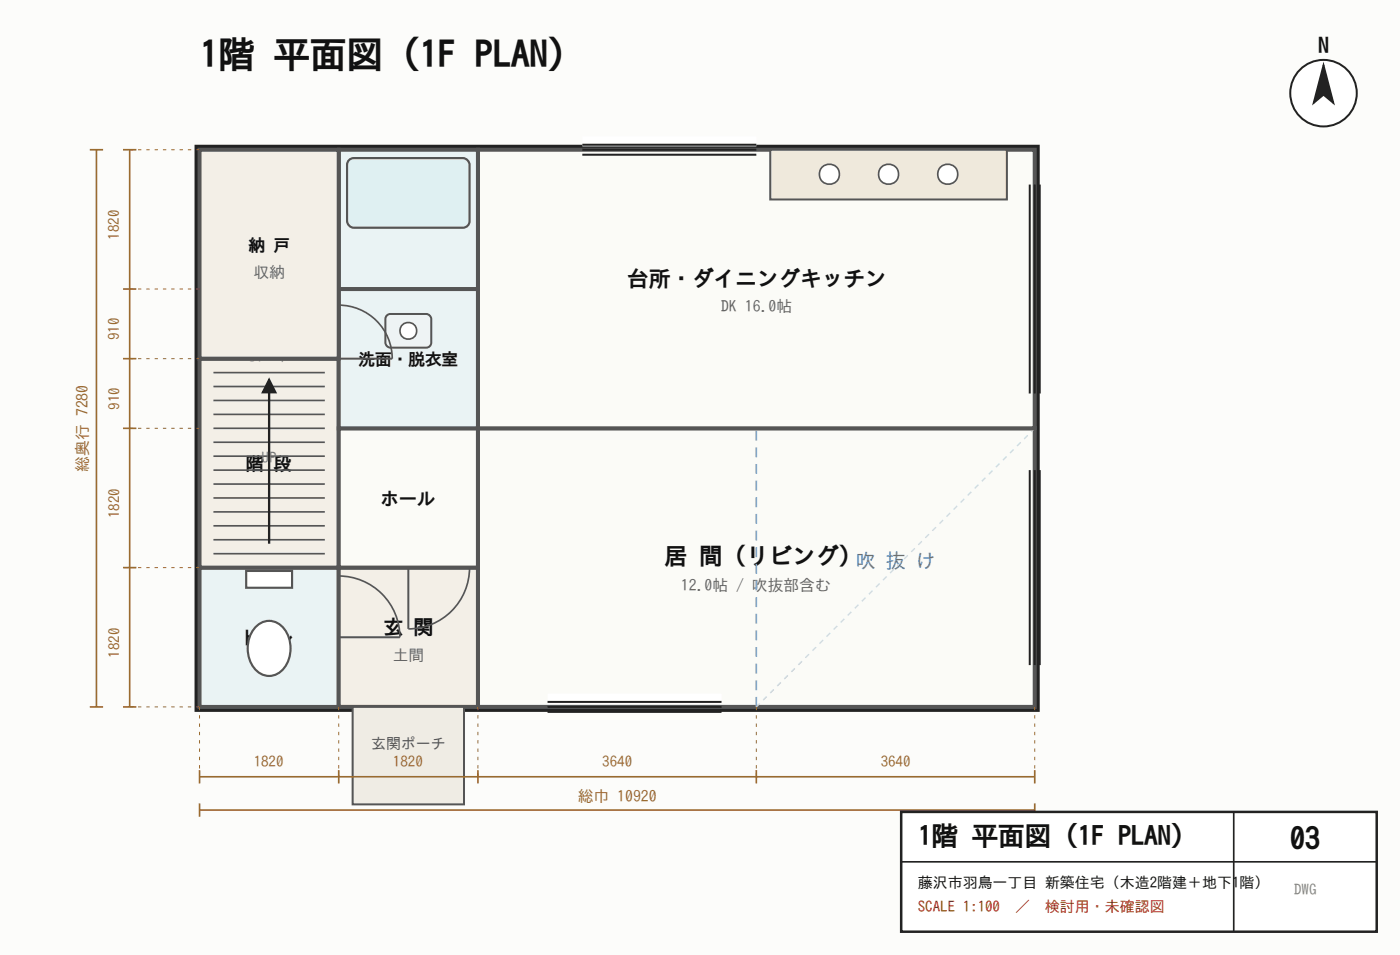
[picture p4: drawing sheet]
<svg xmlns="http://www.w3.org/2000/svg" width="223mm" height="152mm" viewBox="0 0 223 152" stroke-linecap="round" stroke-linejoin="round" font-family="sans-serif">
<path d="M0 0h222.8v151.9h-222.8z" fill="#fcfcfa"/>
<g fill="none" stroke="#e4ddc9" stroke-width=".19">
<path d="M31.7 23.8h133v88.6h-133zM31.7 34.9h133M42.8 23.8v88.6M53.9 23.8v88.6M65 23.8v88.6M76.1 23.8v88.6M87.1 23.8v88.6M98.2 23.8v88.6M109.3 23.8v88.6M120.4 23.8v88.6M131.4 23.8v88.6M142.5 23.8v88.6"/>
<path d="M153.6 23.8v88.6M31.7 57h133M31.7 46h133M31.7 79.2h133M31.7 68.1h133M31.7 90.3h133M31.7 101.3h133"/>
</g>
<path d="M31.7 23.8h133v88.6h-133z" fill="#f6efe2" stroke="#222" stroke-width="1.6" stroke-linecap="butt"/>
<path d="M76.1 68.1h88.6v44.3h-88.6z" fill="#fbfbf7" stroke="#555" stroke-width=".63" stroke-linecap="butt"/>
<path d="M120.4 112.4v-44.3" fill="none" stroke="#7aa6cf" stroke-width=".26" stroke-dasharray="1.6 1.1" stroke-linecap="butt"/>
<path d="M164.7 68.1l-44.3 44.3z" fill="#000" stroke="#bcd3e6" stroke-width=".21" stroke-dasharray=".8 .8" stroke-linecap="butt"/>
<path d="M76.1 23.8h88.6v44.3h-88.6z" fill="#fbfbf7" stroke="#555" stroke-width=".63" stroke-linecap="butt"/>
<path d="M122.6 23.8h37.6v7.9h-37.6z" fill="#efe9dc" stroke="#555" stroke-width=".32"/>
<g fill="#fff" stroke="#555" stroke-width=".26">
<circle cx="132" cy="27.7" r="1.6"/>
<circle cx="141.4" cy="27.7" r="1.6"/>
<circle cx="150.8" cy="27.7" r="1.6"/>
</g>
<path d="M31.7 90.3h22.2v22.1h-22.2z" fill="#eaf3f4" stroke="#555" stroke-width=".63" stroke-linecap="butt"/>
<g fill="#fff" stroke="#555" stroke-width=".34">
<path d="M40.9 99.5a2.98 2.98 0 0 1 4.8 1.2 5 5 0 0 1-1.5 6.5 2.99 2.99 0 0 1-4.2-1.6 5.2 5.2 0 0 1 .9-6.1z"/>
<path d="M39.2 90.8h7.3v2.7h-7.3z"/>
</g>
<g fill="#f3efe7" stroke="#555" stroke-width=".63" stroke-linecap="butt">
<path d="M53.9 90.3h22.2v22.1h-22.2z"/>
<path d="M31.7 57h22.2v33.3h-22.2z"/>
</g>
<g fill="none" stroke="#555" stroke-width=".26">
<path d="M34 59.3h17.7M34 61.5h17.7M34 63.7h17.7M34 65.9h17.7M34 68.1h17.7M34 70.3h17.7M34 72.5h17.7M34 74.8h17.7M34 77h17.7M34 79.2h17.7M34 81.4h17.7M34 83.6h17.7"/>
<path d="M34 85.8h17.7M34 88.1h17.7"/>
</g>
<path d="M42.8 60.8v25.7" fill="none" stroke="#222" stroke-width=".37"/>
<path d="M42.8 60.3l1.1 2.1h-2.1z" fill="#222" stroke="#222" stroke-width=".26"/>
<path d="M53.9 68.1h22.2v22.2h-22.2z" fill="#fbfbf7" stroke="#555" stroke-width=".63" stroke-linecap="butt"/>
<path d="M53.9 46h22.2v22.1h-22.2z" fill="#eaf3f4" stroke="#555" stroke-width=".63" stroke-linecap="butt"/>
<path d="M61.6 50.2l.5-.3h5.7a.85 .85 0 0 1 .8 .8v3.8a.79 .79 0 0 1-.8 .8h-5.7a.85 .85 0 0 1-.8-.8v-3.8z" fill="#eef3f4" stroke="#555" stroke-width=".32"/>
<circle cx="65" cy="52.6" r="1.33" fill="#fff" stroke="#555" stroke-width=".26"/>
<path d="M53.9 23.8h22.2v22.2h-22.2z" fill="#eaf3f4" stroke="#555" stroke-width=".63" stroke-linecap="butt"/>
<path d="M55.4 25.6l.6-.4 .3-.1h17.4a1.13 1.13 0 0 1 1 1.1v9a1.06 1.06 0 0 1-1 1h-17.4a1.13 1.13 0 0 1-1.1-1v-9z" fill="#dff0f2" stroke="#555" stroke-width=".34"/>
<path d="M31.7 23.8h22.2v33.2h-22.2z" fill="#f3efe7" stroke="#555" stroke-width=".63" stroke-linecap="butt"/>
<path d="M56.1 112.4h17.7v15.5h-17.7z" fill="#efece4" stroke="#555" stroke-width=".32"/>
<path d="M53.9 57h8.5M65 90.3v9.7M53.9 101.3h9.7" fill="none" stroke="#555" stroke-width=".32"/>
<path d="M53.9 48.5a8.5 8.5 0 0 1 8.5 8.5M53.9 91.6a9.7 9.7 0 0 1 9.7 9.7M74.7 90.3a9.7 9.7 0 0 1-9.7 9.7" fill="none" stroke="#555" stroke-width=".26"/>
<path d="M92.7 22.5h27.7M87.1 111.1h27.7" fill="none" stroke="#fff" stroke-width="1.6" stroke-linecap="butt"/>
<path d="M92.7 23.8h27.7M92.7 23h27.7M92.7 24.6h27.7M163.9 29.4v33.2M164.7 29.4v33.2M165.4 29.4v33.2M163.9 74.8v31M164.7 74.8v31M165.4 74.8v31M87.1 112.4h27.7M87.1 111.6h27.7M87.1 113.2h27.7" fill="none" stroke="#222" stroke-width=".32"/>
<g fill="none" stroke="#9a6b2f" stroke-width=".26">
<path d="M14.3 23.8h2.1M15.3 23.8v88.6M19.6 23.8h2.1M20.6 23.8v88.6M19.6 57h2.1M19.6 46h2.1M19.6 68.1h2.1M19.6 90.3h2.1M14.3 112.4h2.1M19.6 112.4h2.1M31.7 123.5h133M31.7 122.5v2.1"/>
<path d="M31.7 127.8v2.1M31.7 128.8h133M53.9 122.5v2.1M76.1 122.5v2.1M120.4 122.5v2.1M164.7 122.5v2.1M164.7 127.8v2.1"/>
</g>
<path d="M20.6 23.8h11.1M20.6 57h11.1M20.6 46h11.1M20.6 68.1h11.1M20.6 90.3h11.1M20.6 112.4h11.1M31.7 112.4v11.1M53.9 112.4v11.1M76.1 112.4v11.1M120.4 112.4v11.1M164.7 112.4v11.1" fill="none" stroke="#9a6b2f" stroke-width=".16" stroke-dasharray=".5 .8" stroke-linecap="butt"/>
<path d="M143.4 129.1h75.7v19.1h-75.7z" fill="#fff" stroke="#222" stroke-width=".4"/>
<path d="M143.4 137.1h75.7M196.3 129.1v19.1" fill="none" stroke="#222" stroke-width=".26"/>
<circle cx="210.6" cy="14.8" r="5.3" fill="#fff" stroke="#222" stroke-width=".32"/>
<path d="M210.6 10.3l1.6 6.1-1.6-1.3-1.6 1.3z" fill="#222" stroke="#222" stroke-width=".26"/>
<text font-size="5.8" fill="#111" x="31.7" y="10.6">1階 平面図 (1F PLAN)</text>
<text font-size="4.8" fill="#111" x="205.2" y="134.9">03</text>
<text font-size="4.2" fill="#111" x="146" y="134.4">1階 平面図 (1F PLAN)</text>
<text font-size="3.7" fill="#111" x="105.6" y="89.7">居 間 (リビング)</text>
<g font-size="3.4" fill="#111">
<text x="209.7" y="8.5">N</text>
<text x="99.7" y="45.4">台所・ダイニングキッチン</text>
</g>
<text font-size="3.2" fill="#3a6ea5" x="136.2" y="90.3">吹 抜 け</text>
<text font-size="3.2" fill="#111" x="61" y="100.8">玄 関</text>
<g font-size="2.9" fill="#111">
<text x="39.1" y="74.7">階 段</text>
<text x="60.5" y="80.2">ホール</text>
<text x="38.1" y="102.4">トイレ</text>
</g>
<g font-size="2.6" fill="#111">
<text x="55.8" y="35.9">浴 室 (UB1620)</text>
<text x="39.5" y="39.9">納 戸</text>
<text x="57" y="58.1">洗面・脱衣室</text>
</g>
<g font-size="2.5" fill="#666">
<text x="40.3" y="44.1">収納</text>
<text x="114.7" y="49.7">DK 16.0帖</text>
<text x="108.3" y="94">12.0帖 / 吹抜部含む</text>
<text x="62.5" y="105">土間</text>
</g>
<g font-size="2.5" fill="#9a6b2f">
<text x="14" y="75" transform="rotate(-90 14 75)">総奥行 7280</text>
<text x="91.9" y="127.5">総巾 10920</text>
</g>
<g font-size="2.4" fill="#9a6b2f">
<text x="19" y="38.1" transform="rotate(-90 19 38.1)">1820</text>
<text x="19" y="54.1" transform="rotate(-90 19 54.1)">910</text>
<text x="19.1" y="65.2" transform="rotate(-90 19.1 65.2)">910</text>
<text x="19" y="82.4" transform="rotate(-90 19 82.4)">1820</text>
<text x="19.1" y="104.6" transform="rotate(-90 19.1 104.6)">1820</text>
<text x="40.4" y="121.9">1820</text>
<text x="62.5" y="121.9">1820</text>
<text x="95.8" y="121.9">3640</text>
<text x="140.1" y="121.9">3640</text>
</g>
<text font-size="2.4" fill="#777" x="41.6" y="73.7">UP</text>
<text font-size="2.4" fill="#555" x="59" y="119.1">玄関ポーチ</text>
<text font-size="2.4" fill="#111" x="146" y="141.3">藤沢市羽鳥一丁目 新築住宅（木造2階建＋地下1階）</text>
<text font-size="2.4" fill="#888" x="205.9" y="142.3">DWG</text>
<g font-size="2.4" fill="#a00">
<text x="146" y="145">SCALE 1:100</text>
<text x="161.5" y="145">／</text>
<text x="166.3" y="145">検討用・未確認図</text>
</g>
<text font-size="2.1" fill="#777" x="39.7" y="57.6">B1へ▼</text>
</svg>
